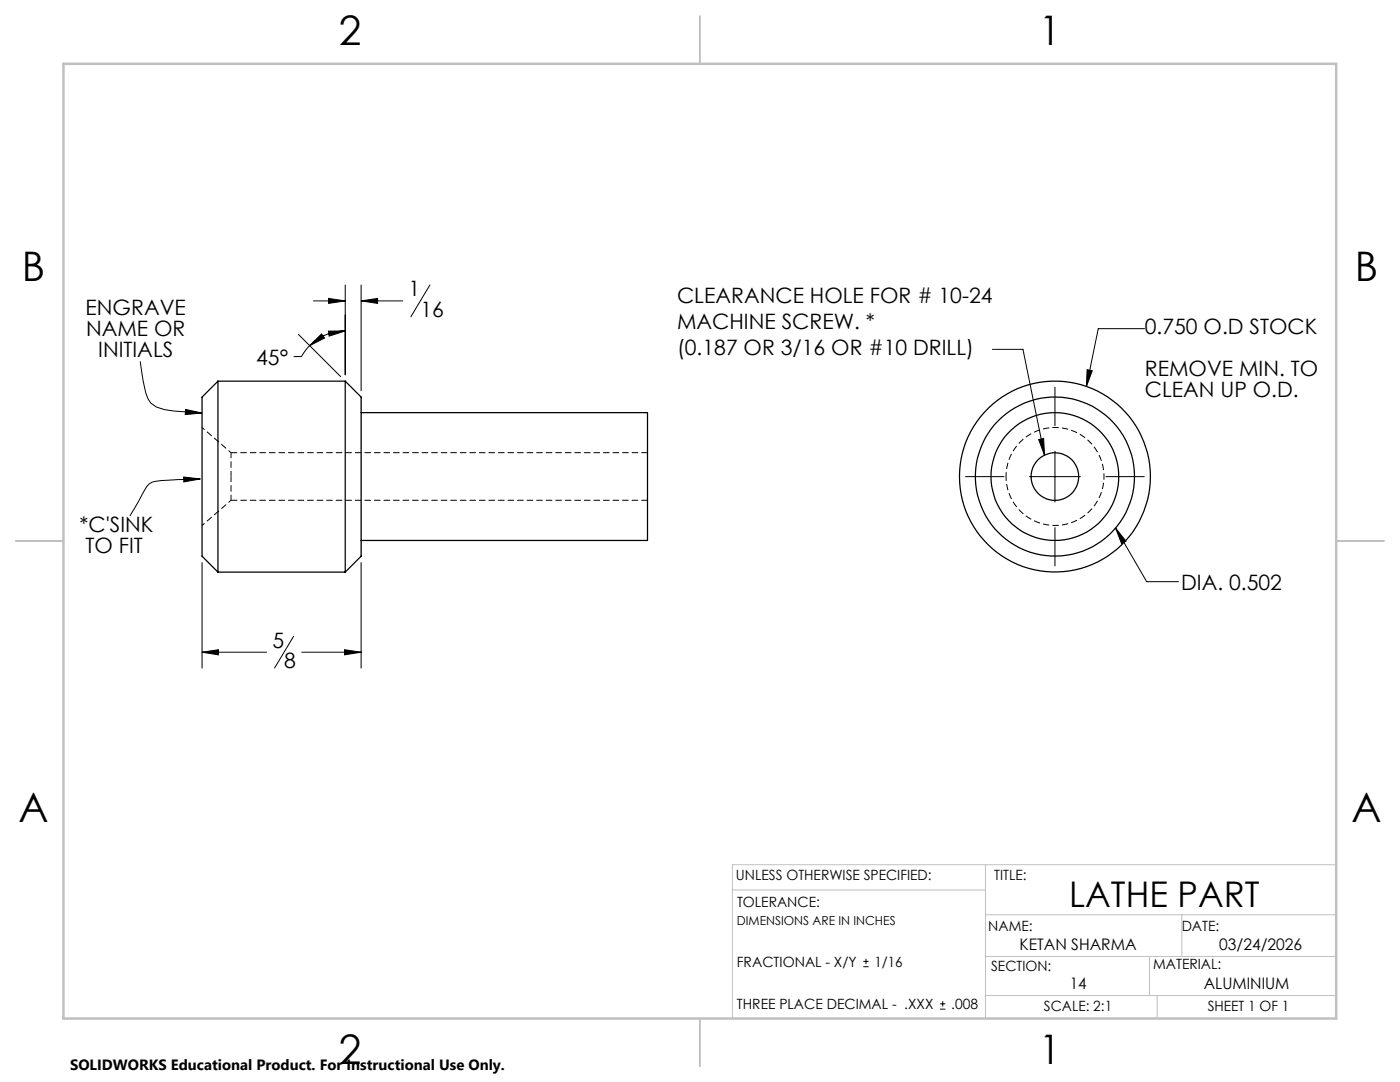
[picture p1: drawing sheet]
<svg xmlns="http://www.w3.org/2000/svg" width="279mm" height="216mm" viewBox="0 0 279 216" stroke-linecap="round" stroke-linejoin="round" font-family="sans-serif">
<path d="M46.1 95.1v-4.8M46.1 99.8v-4.7" fill="none" stroke="#000" stroke-width=".2" stroke-dasharray="1.3 .6" stroke-dashoffset=".2" stroke-linecap="butt"/>
<path d="M46.1 90.3l-5.8-5M40.3 104.9l5.8-5.1" fill="none" stroke="#000" stroke-width=".2" stroke-dasharray="1.3 .6" stroke-dashoffset=".6" stroke-linecap="butt"/>
<path d="M46.1 99.8h83.1M129.2 90.3h-83.1" fill="none" stroke="#000" stroke-width=".2" stroke-dasharray="1.3 .6" stroke-linecap="butt"/>
<g fill="none" stroke="#000" stroke-width=".25">
<path d="M43.5 76.1v38.1M43.5 76.1l-3.2 3.1v31.8l3.2 3.2M43.5 76.1h25.4M68.9 76.1v38.1M68.9 76.1l3.2 3.1v31.8l-3.2 3.2M72.1 82.3h57.1v25.5h-57.1M43.5 114.2h25.4"/>
<circle cx="210.5" cy="95.1" r="4.7"/>
<circle cx="210.5" cy="95.1" r="12.7"/>
<circle cx="210.5" cy="95.1" r="19"/>
<circle cx="210.5" cy="95.1" r="15.9"/>
</g>
<path d="M200.8 95.1a9.8 9.8 0 0 1 14.4-8.6 9.8 9.8 0 0 1 .7 16.8 9.8 9.8 0 0 1-15.1-7.4v-.8" fill="none" stroke="#000" stroke-width=".2" stroke-dasharray="1.3 .6" stroke-dashoffset=".4" stroke-linecap="butt"/>
<g fill="none" stroke="#000" stroke-width=".2">
<path d="M65.6 59.5l3.3 .5-3.3 .5zM68.9 56.9v17.9M72.1 56.9v21.1M85.8 56.9l-3.8 6.3M28 72.1l.3 1.9a25.1 25.1 0 0 0 1.2 5.6l.6 .8 1.1 .8 1.6 .5 1.9 .3 5.6 .4M59.5 66.7l8.5 8.4M61.8 69l2.4-2.4 .6 .9zM61.8 69l-1.7 2.2h-1.4M62.5 60h6.4M65.5 66.1l3.4-.1-3.2 1.1zM68.9 66a9.9 9.9 0 0 0-7.1 3M72.1 60l3.3-.5v1z"/>
<path d="M72.1 60h8.3M198 69.7h6.2l4.3 21.1M210.5 77.3v7.6M217 73.8l1 .2-1.2 3.1zM228.4 65.6h-9.2l-2.4 11.5M36.7 95.2l3.3 .4-3.3 .6zM37 81.7l3.3 .7-3.3 .3zM40 95.6l-6.4 .2a7 7 0 0 0-3.8 .8l-.9 1.2-3 5.1M192.7 95.1h7.7M205.5 95.1h10.1M207.3 87.7l1-.2 .2 3.3zM210.5 90v10.2"/>
<path d="M220.7 95.1h7.7M40.3 112.3v21M72.1 112.3v21M210.5 105.3v7.6M222.6 105.4l2.1 2.6-.9 .5zM222.6 105.4l6.2 10.7h6.4M40.3 130.1l3.3-.5v1.1zM40.3 130.1h12.9M58.6 127l-3.8 6.3M60.2 130.1h11.9M68.8 129.6l3.3 .5-3.3 .6zM172.3 192.9h1.1"/>
<path d="M172.3 191.8h1.1M172.8 191.3v1.1M188.1 199.8v1M187.6 201.4h1.1M187.6 200.3h1.1"/>
</g>
<path d="M146.2 177.6h50.5M196.7 172.5v30.7M196.7 177.1h.1M266.7 172.5h-120.5v30.7M196.7 198.6h70M196.7 182.5h70M196.8 190.9h69.9M229.4 190.9v7.7M230.9 198.6v4.6M235.9 182.5v8.4M196.8 203.2h69.9M240 203.2v.2" fill="none" stroke="#c0c0c0" stroke-width=".2"/>
<path d="M139.7 3.2v9.5M3.1 107.9h9.6M266.7 107.9h9.5M139.7 203.2v9.6" fill="none" stroke="#c0c0c0" stroke-width=".25"/>
<path d="M12.7 12.7h254v190.5h-254z" fill="none" stroke="#c0c0c0" stroke-width=".5"/>
<path d="M65.6 59.5l3.3 .5-3.3 .5zM72.1 60l3.3-.5v1zM68.8 129.6l3.3 .5-3.3 .6zM40.3 130.1l3.3-.5v1.1zM65.5 66.1l3.4-.1-3.2 1.1zM61.8 69l2.4-2.4 .6 .9zM36.7 95.2l3.3 .4-3.3 .6zM37 81.7l3.3 .7-3.3 .3zM222.6 105.4l2.1 2.6-.9 .5zM207.3 87.7l1-.2 .2 3.3zM217 73.8l1 .2-1.2 3.1z" fill="#000"/>
<g font-size="8.1">
<text x="67.6" y="8.9">2</text>
<text x="207.3" y="8.9">1</text>
<text x="4.4" y="56.2">B</text>
<text x="270.4" y="56.2">B</text>
<text x="3.7" y="164.1">A</text>
<text x="269.7" y="164.1">A</text>
<text x="67.6" y="212.4">2</text>
<text x="207.3" y="212.4">1</text>
</g>
<text font-size="7.1" x="213.4" y="180.9">LATHE PART</text>
<g font-size="4.2">
<text x="81.6" y="59.1">1</text>
<text x="17.1" y="62.8">ENGRAVE</text>
<text x="83.9" y="63.2">16</text>
<text x="135.1" y="60.4">CLEARANCE HOLE FOR # 10-24</text>
<text x="135.1" y="65.6">MACHINE SCREW. *</text>
<text x="17.2" y="67">NAME OR</text>
<text x="19.6" y="71.2">INITIALS</text>
<text x="135.1" y="70.9">(0.187 OR 3/16 OR #10 DRILL)</text>
<text x="228.5" y="66.7">0.750 O.D STOCK</text>
<text x="51.1" y="72.7">45°</text>
<text x="228.5" y="75">REMOVE MIN. TO</text>
<text x="228.5" y="79.2">CLEAN UP O.D.</text>
<text x="15.9" y="106.1">*C'SINK</text>
<text x="17" y="110.3">TO FIT</text>
<text x="235.7" y="117.7">DIA. 0.502</text>
<text x="54.4" y="129.2">5</text>
<text x="56.7" y="133.3">8</text>
</g>
<g font-size="3.2">
<text x="203.5" y="189.6">KETAN SHARMA</text>
<text x="243.3" y="189.6">03/24/2026</text>
<text x="213.5" y="197.4">14</text>
<text x="240.2" y="197.4">ALUMINIUM</text>
</g>
<text font-size="3" x="14" y="213.5">SOLIDWORKS Educational Product. For Instructional Use Only.</text>
<g font-size="2.8">
<text x="146.9" y="175.6">UNLESS OTHERWISE SPECIFIED:</text>
<text x="198.4" y="175.6">TITLE:</text>
<text x="147.1" y="180.9">TOLERANCE:</text>
<text x="197.2" y="185.8">NAME:</text>
<text x="235.8" y="185.8">DATE:</text>
<text x="147.1" y="192.9">FRACTIONAL - X/Y</text>
<text x="174.5" y="192.9">1/16</text>
<text x="197.8" y="193.8">SECTION:</text>
<text x="230.2" y="193.4">MATERIAL:</text>
<text x="147.1" y="201.4">THREE PLACE DECIMAL - .XXX</text>
<text x="189.8" y="201.4">.008</text>
<text x="208.3" y="201.7">SCALE: 2:1</text>
<text x="241" y="201.7">SHEET 1 OF 1</text>
</g>
<text font-size="2.5" x="147.1" y="184.5">DIMENSIONS ARE IN INCHES</text>
</svg>
